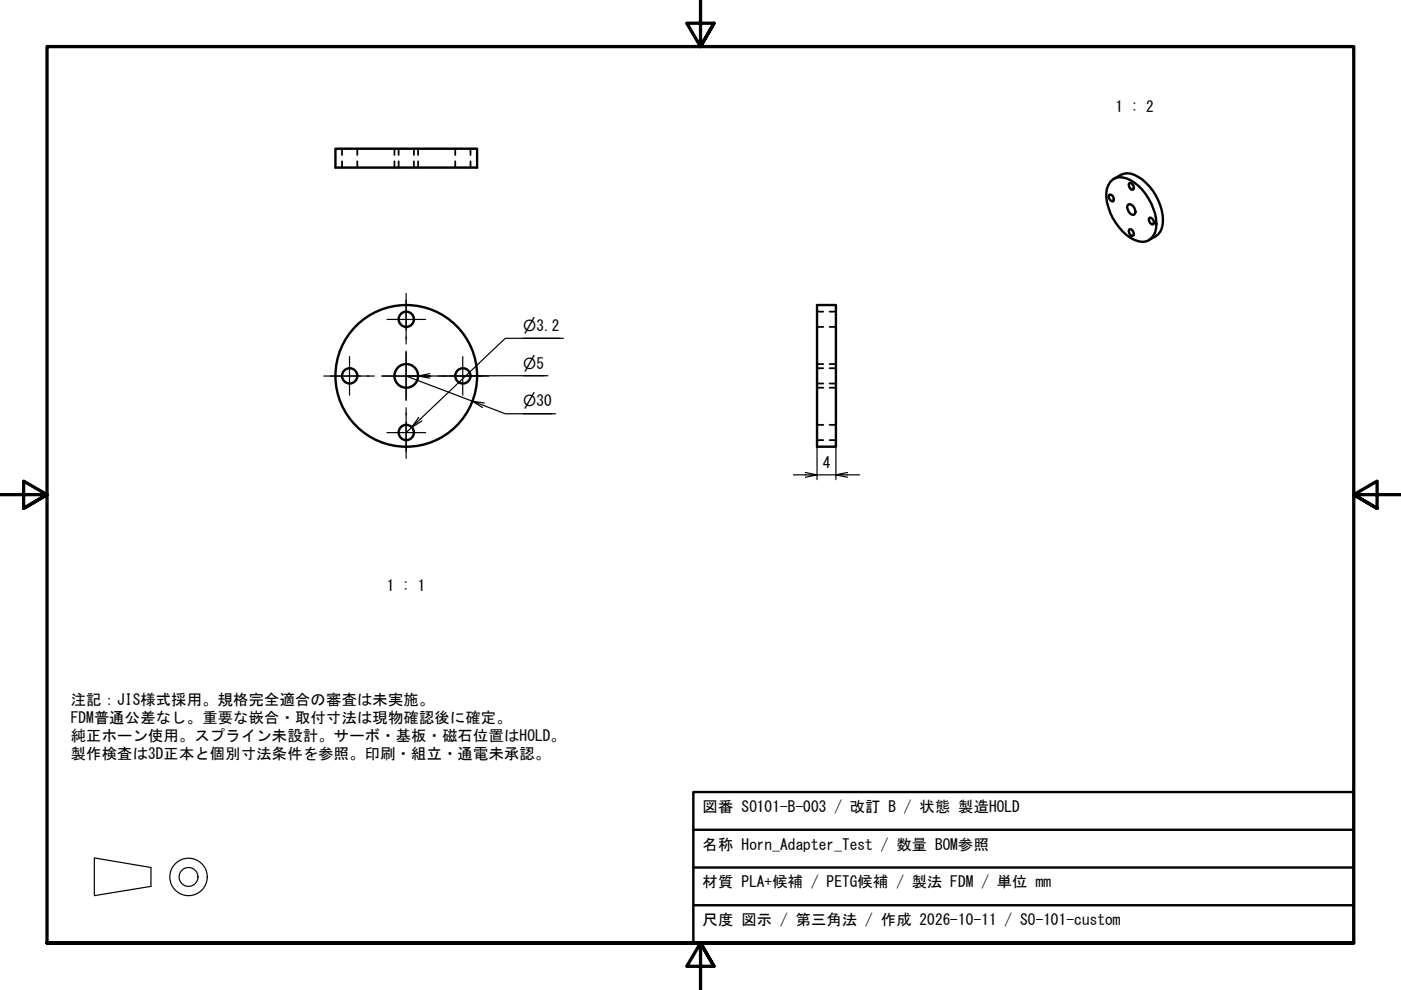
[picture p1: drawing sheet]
<svg xmlns="http://www.w3.org/2000/svg" width="297mm" height="210mm" viewBox="0 0 297 210" stroke-linecap="round" stroke-linejoin="round" font-family="sans-serif">
<!-- layer: Visible (ISO) -->
<g fill="none" stroke="#000" stroke-width=".51">
<path d="M71.1 31.5h30.1v4h-30.1zM235.4 38.6a3.1 3.1 0 0 1 4.2-.4 11.5 11.5 0 0 1 5.5 10.2 3 3 0 0 1-4.6 2.4 11.1 11.1 0 0 1-5.8-10.8zM236.1 37.9a4.2 4.2 0 0 1 4.4-.8 11.2 11.2 0 0 1 6 10.5 3.8 3.8 0 0 1-2.9 3.3M239.5 38.8a.86 .86 0 0 1 .8 .5 .86 .86 0 0 1-.1 .9 .97 .97 0 0 1-.7-1.4zM235.2 41.3a.86 .86 0 0 1 .9 .5 .86 .86 0 0 1-.1 .9 .99 .99 0 0 1-.8-1.4zM239.3 43.3a1.43 1.43 0 0 1 1.2 2.2 1.45 1.45 0 0 1-1.4-2zM239.5 48.6a.86 .86 0 0 1 .8 .5 .86 .86 0 0 1-.1 .9 .97 .97 0 0 1-.7-1.4zM243.7 46.2a.86 .86 0 0 1 .8 .5 .86 .86 0 0 1-.1 .9 1.01 1.01 0 0 1-.7-1.4zM173.2 64.7h4v30h-4z"/>
<circle cx="74.1" cy="79.7" r="1.62"/>
<circle cx="86.1" cy="79.7" r="15"/>
<circle cx="86.1" cy="79.7" r="2.51"/>
<circle cx="86.1" cy="67.7" r="1.62"/>
<circle cx="98.1" cy="79.7" r="1.62"/>
<circle cx="86.1" cy="91.7" r="1.62"/>
</g>
<!-- layer: Hidden (ISO) -->
<g fill="none" stroke="#000" stroke-width=".38">
<path d="M72.5 31.5v1.4M72.5 34.2v1.3M75.8 31.5v1.4M75.8 34.2v1.3M83.6 31.5v1.4M83.6 34.2v1.3M84.5 31.5v1.4M84.5 34.2v1.3M87.8 31.5v1.4M87.8 34.2v1.3M88.6 31.5v1.4M88.6 34.2v1.3"/>
<path d="M96.5 31.5v1.4M96.5 34.2v1.3M99.8 31.5v1.4M99.8 34.2v1.3M173.2 69.3h1.4M173.2 66.1h1.4M173.2 78.1h1.4M173.2 77.2h1.4M175.9 69.3h1.3M175.9 66.1h1.3M175.9 78.1h1.3M175.9 77.2h1.3"/>
<path d="M173.2 93.3h1.4M173.2 90.1h1.4M173.2 81.3h1.4M173.2 82.2h1.4M175.9 93.3h1.3M175.9 90.1h1.3M175.9 81.3h1.3M175.9 82.2h1.3"/>
</g>
<!-- layer: Border (ISO) -->
<path d="M148.5 -.1v10l-2.9-5h5.8l-2.9 5 2.9-5M0 104.9h10l-5-2.9v5.8l5-2.9-5 2.9M297 104.9h-10l5-2.9v5.8l-5-2.9 5 2.9M10 199.9v-190h277v190h-277h277M151.4 204.9l-2.9-5 2.9 5h-5.8l2.9-5v10" fill="none" stroke="#000" stroke-width=".7"/>
<!-- layer: Title (ISO) -->
<path d="M147 167.9h140v32h-140zM147 175.9h140M147 183.9h140M147 191.9h140" fill="none" stroke="#000" stroke-width=".51"/>
<!-- layer: Sketch Geometry (ISO) -->
<g fill="none" stroke="#000" stroke-width=".25">
<path d="M20 181.9l12 2v4l-12 2z"/>
<circle cx="40" cy="185.9" r="4"/>
<circle cx="40" cy="185.9" r="2"/>
</g>
<!-- layer: Center Mark (ISO) -->
<g fill="none" stroke="#000" stroke-width=".25">
<path d="M68.6 79.7h7.8M70 79.7h8.2M74.1 75.6v8.2M77.9 79.7h1.5M80.9 79.7h10.5M81.2 79.7h9.9M82 67.7h8.2M86.1 63.6v8.2M86.1 74.7v10M86.1 62.2v7.7M86.1 71.5v1.4M86.1 74.5v10.4"/>
<path d="M92.9 79.7h1.5M94 79.7h8.2M95.9 79.7h7.7M98.1 75.6v8.2M82 91.7h8.2M86.1 87.6v8.2M86.1 86.5v1.5M86.1 89.4v7.8"/>
</g>
<!-- layer: Dimension (ISO) -->
<g fill="none" stroke="#000" stroke-width=".25">
<path d="M91.1 79.2l-2.5 .5h27.5M110.9 71.7h7.8M110.9 79.7h4.5M119.4 71.7h-12.3l-19.8 18.9 1.5-2.1M89.5 89.3l-2.2 1.3-1.2 1.1M91.1 80.2l-2.5-.5h-2.5l14 5.4 2.2 1.3M102.7 85.4l-2.6-.3 7 2.6h10.7M110.9 87.7h6.1M173.2 94.7v7M177.2 94.7v7M168.2 100.7h5l-2.4 .5M170.8 100.2l2.4 .5h4l2.5 .5"/>
<path d="M179.7 100.2l-2.5 .5h5"/>
</g>
<g font-size="3.2">
<text x="236.5" y="23.8">1 : 2</text>
<text x="110.9" y="70.1">⌀3.2</text>
<text x="110.9" y="78.1">⌀5</text>
<text x="110.9" y="86.1">⌀30</text>
<text x="174.4" y="99.2">4</text>
<text x="82" y="125.3">1 : 1</text>
<text x="15" y="149.6">注記：JIS様式採用。規格完全適合の審査は未実施。</text>
<text x="15" y="153.4">FDM普通公差なし。重要な嵌合・取付寸法は現物確認後に確定。</text>
<text x="15" y="157.1">純正ホーン使用。スプライン未設計。サーボ・基板・磁石位置はHOLD。</text>
<text x="15" y="160.9">製作検査は3D正本と個別寸法条件を参照。印刷・組立・通電未承認。</text>
<text x="149" y="172.1">図番 SO101-B-003 / 改訂 B / 状態 製造HOLD</text>
<text x="149" y="180.1">名称 Horn_Adapter_Test / 数量 BOM参照</text>
<text x="149" y="188.1">材質 PLA+候補 / PETG候補 / 製法 FDM / 単位 mm</text>
<text x="149" y="196.1">尺度 図示 / 第三角法 / 作成 2026-10-11 / SO-101-custom</text>
</g>
</svg>
